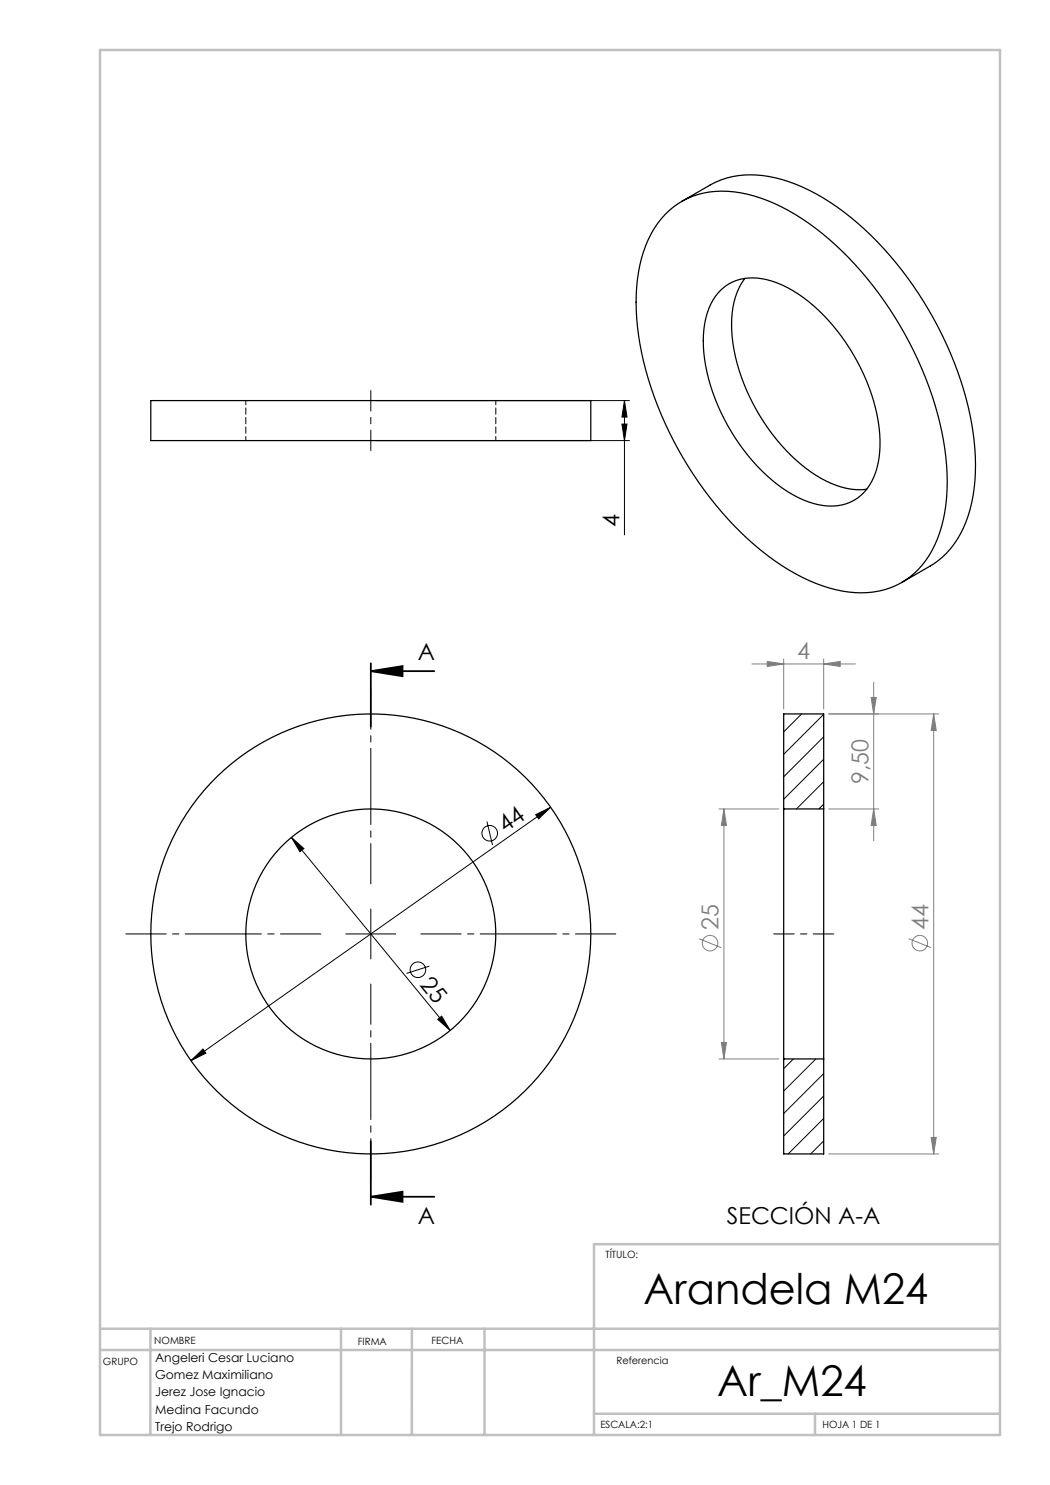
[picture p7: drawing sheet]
<svg xmlns="http://www.w3.org/2000/svg" width="210mm" height="297mm" viewBox="0 0 210 297" stroke-linecap="round" stroke-linejoin="round" font-family="sans-serif">
<g fill="none" stroke="#000" stroke-width=".2">
<path d="M75.2 88.1h50.7M75.2 80.1h50.7M124.4 84.8h1l-.5 3.3zM124.9 80.1v26.9M124.9 80.1l.5 3.3h-1zM58.3 167.5l31.7 38.6M58.3 167.5l2.5 2.2-.8 .7zM97.4 164.3l1.1 4.7M107.1 162.9l3-1.4-2.4 2.3zM110.1 161.5l-71.9 50.6M69.2 186.8h10M74.2 181.8v10"/>
<path d="M85.9 193.2l-4.6 1.5M38.2 212.1l2.4-2.3 .6 .8zM87.5 203.9l.8-.7 1.7 2.9z"/>
<circle cx="97.9" cy="166.7" r="1.56"/>
<circle cx="83.6" cy="194" r="1.56"/>
</g>
<g fill="none" stroke="#808080" stroke-width=".2">
<path d="M150.4 132.8h20.7M153.4 132.3l3.3 .5-3.3 .5zM156.7 131.8v10M164.7 132.8l3.3-.5v1zM164.7 131.8v10M174.2 139.5h1l-.5 3.3zM174.7 136.4v31.7M186.7 142.8l.5 3.3h-1zM186.7 142.8v88M187.7 142.8h-22M143.8 161.8h11.9M144.8 161.8v50"/>
<path d="M144.8 161.8l.5 3.3h-1zM165.7 161.8h10M174.7 161.8l.5 3.3h-1zM139.8 187.7l4.4 1.8M181.7 187.7l4.5 1.8M143.8 211.8h11.9M144.3 208.5h1l-.5 3.3zM165.7 230.8h22M186.2 227.5h1l-.5 3.3z"/>
<circle cx="142" cy="188.6" r="1.56"/>
<circle cx="184" cy="188.6" r="1.56"/>
</g>
<path d="M74.2 134.2h12.7M74.2 132.6v12.7M74.2 134.2l6.3-1v2zM74.2 228.2v12.7M74.2 239.4h12.7M74.2 239.4l6.3-1.1v2.1z" fill="none" stroke="#000" stroke-width=".35"/>
<path d="M74.2 176.8v-39M64.2 186.8h-39M74.2 196.8v39M84.2 186.8h39" fill="none" stroke="#000" stroke-width=".2" stroke-dasharray="15.2 1.3 1.3 1.3" stroke-dashoffset="7.2"/>
<path d="M74.2 78.1v12M166.7 186.8h-12" fill="none" stroke="#000" stroke-width=".2" stroke-dasharray="15.2 1.3 1.3 1.3" stroke-dashoffset="11.1"/>
<path d="M20 10h180v277h-180zM200 248.8h-81.2v38.2M20 265.8h180M20 270h180M30.1 265.8v21.1M68.2 265.8v21.1M82.4 265.8v21.1M96.9 265.8v21.1M118.8 282.8h81.2M163 282.8v4.2" fill="none" stroke="#c0c0c0" stroke-width=".5"/>
<g fill="#000">
<path d="M124.4 84.8h1l-.5 3.3zM124.9 80.1l.5 3.3h-1z"/>
<path d="M74.2 134.2l6.3-1v2zM74.2 239.4l6.3-1.1v2.1z"/>
<path d="M58.3 167.5l1.7 2.9 .8-.7zM87.5 203.9l2.5 2.2-1.7-2.9z"/>
<path d="M38.2 212.1l3-1.5-.6-.8zM107.1 162.9l.6 .9 2.4-2.3z"/>
</g>
<g fill="#808080">
<path d="M164.7 132.8l3.3-.5v1zM153.4 132.3l3.3 .5-3.3 .5z"/>
<path d="M174.7 161.8l.5 3.3h-1zM174.2 139.5h1l-.5 3.3z"/>
<path d="M186.7 142.8l.5 3.3h-1zM186.2 227.5h1l-.5 3.3zM144.8 161.8l.5 3.3h-1zM144.3 208.5h1l-.5 3.3z"/>
</g>
<g fill="none" stroke="#000" stroke-width=".25">
<path d="M133 42.9a16.2 16.2 0 0 1 15.2-4.3 39.7 39.7 0 0 1 19 10.4 72.3 72.3 0 0 1 21.8 40.8 35 35 0 0 1-2 19.1 15.8 15.8 0 0 1-17.2 9.5 37.1 37.1 0 0 1-19-9.5 72 72 0 0 1-23.1-41.9 35 35 0 0 1 2-19.1 18.3 18.3 0 0 1 3.3-5zM136.3 40.3l5.7-3.3a18 18 0 0 1 14.5-1.1 45.1 45.1 0 0 1 18.9 12.4 71.6 71.6 0 0 1 19.4 39.9 32.6 32.6 0 0 1-2.7 18.5 16.1 16.1 0 0 1-6.1 6.5l-5.7 3.3M144.2 58a9.9 9.9 0 0 1 10.3-1.8 29.7 29.7 0 0 1 13.8 11.1 37.8 37.8 0 0 1 7.7 21.9 13.4 13.4 0 0 1-3.9 9.9 10.2 10.2 0 0 1-10.4 1.3 31.2 31.2 0 0 1-14.6-12.8 36.3 36.3 0 0 1-6.4-20.6 13.2 13.2 0 0 1 3.5-9zM149 55.7a16.3 16.3 0 0 0-2.6 11.7 39.8 39.8 0 0 0 16.8 27.7 15.5 15.5 0 0 0 10.1 2.8M30.2 80.1h88v8h-88zM156.7 161.8v50M156.7 161.8h8M156.7 161.8v-19h8v19M164.7 161.8v50M156.7 211.8h8M156.7 211.8v19h8v-19"/>
<circle cx="74.2" cy="186.8" r="44"/>
<circle cx="74.2" cy="186.8" r="25"/>
</g>
<path d="M49.2 80.1v8M99.2 88.1v-8" fill="none" stroke="#000" stroke-width=".2" stroke-dasharray="1.3 .6" stroke-dashoffset=".4"/>
<path d="M160.3 142.8l-3.6 3.6M164.7 142.9l-8 8M164.7 147.4l-8 8M164.7 151.8l-8 8M164.7 156.3l-5.4 5.5M164.7 160.8l-.9 1M158.7 211.8l-2 1.9M163.2 211.8l-6.5 6.4M164.7 214.7l-8 8M164.7 219.2l-8 8M164.7 223.7l-7.1 7.1M164.7 228.2l-2.6 2.6" fill="none" stroke="#000" stroke-width=".2"/>
<g font-size="8.5">
<text x="128.7" y="260.8">Arandela M24</text>
<text x="143.5" y="279.3">Ar_M24</text>
</g>
<g font-size="4.7">
<text x="123.9" y="105.4" transform="rotate(-90 123.9 105.4)">4</text>
<text x="83.6" y="131.9">A</text>
<text x="101.1" y="166.6" transform="rotate(-35 101.1 166.6)">44</text>
<text x="83.8" y="197.1" transform="rotate(51 83.8 197.1)">25</text>
<text x="83.6" y="244.8">A</text>
<text x="145.4" y="244.9">SECCIÓN A-A</text>
</g>
<g font-size="4.7" fill="#808080">
<text x="159.4" y="131.8">4</text>
<text x="173.7" y="156.8" transform="rotate(-90 173.7 156.8)">9,50</text>
<text x="143.7" y="186.1" transform="rotate(-90 143.7 186.1)">25</text>
<text x="185.7" y="186.1" transform="rotate(-90 185.7 186.1)">44</text>
</g>
<g font-size="2.5">
<text x="31" y="272.3">Angeleri Cesar Luciano</text>
<text x="31" y="275.8">Gomez Maximiliano</text>
<text x="31" y="279.3">Jerez Jose Ignacio</text>
<text x="31" y="282.8">Medina Facundo</text>
<text x="31" y="286.2">Trejo Rodrigo</text>
</g>
<g font-size="2">
<text x="121.1" y="251.5">TÍTULO:</text>
<text x="30.9" y="268.8">NOMBRE</text>
<text x="71.6" y="269">FIRMA</text>
<text x="86.3" y="268.7">FECHA</text>
<text x="20.6" y="273">GRUPO</text>
<text x="123.3" y="272.9">Referencia</text>
<text x="120.1" y="285.6">ESCALA:2:1</text>
<text x="164.5" y="285.6">HOJA 1 DE 1</text>
</g>
</svg>
